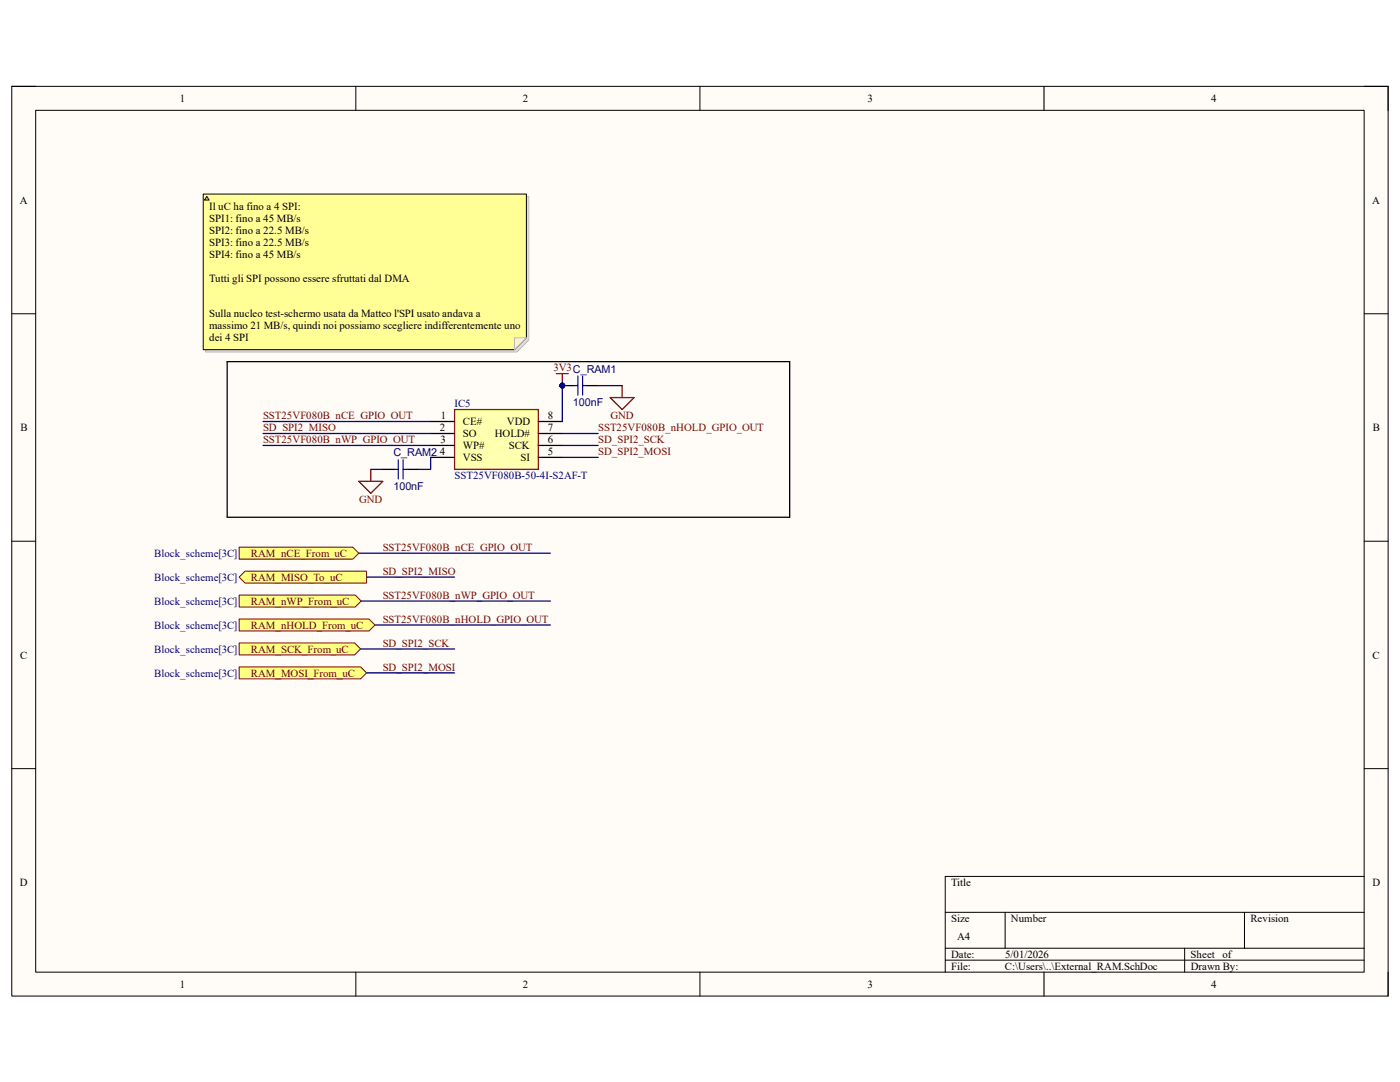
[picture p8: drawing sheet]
<svg xmlns="http://www.w3.org/2000/svg" width="279mm" height="216mm" viewBox="0 0 279 216" stroke-linecap="round" stroke-linejoin="round" font-family="sans-serif">
<path d="M2.3 17.2h274.7v181.6h-274.7z" fill-rule="evenodd" fill="#fffcf8"/>
<path d="M2.3 17.2h274.7v181.6h-274.7z" fill="none" stroke="#000" stroke-width=".2"/>
<path d="M7.1 22h265.1v172h-265.1z" fill-rule="evenodd" fill="#fffcf8"/>
<g fill="none" stroke="#000" stroke-width=".2">
<path d="M2.3 17.2h4.8M71 17.2v4.8M139.7 17.2v4.8M208.4 17.2v4.8M272.2 17.2h4.8v4.8M7.1 22h265.1v172h-265.1zM2.3 62.6h4.8M272.2 62.6h4.8M2.3 108h4.8M272.2 108h4.8M2.3 153.4h4.8M272.2 153.4h4.8"/>
<path d="M272.2 174.9h-83.6v19.1M71 194v4.8M139.7 194v4.8M188.6 182h83.6M188.6 189.2h83.6M188.6 191.6h83.6M200.6 182v7.2M208.4 194v4.8M236.4 189.2v4.8M248.4 182v7.2M277 194v4.8"/>
</g>
<path d="M90.7 81.7h16.7v12h-16.7z" fill-rule="evenodd" fill="#ffffb0"/>
<path d="M111 74.6h2.4M112.2 74.6v2.3M90.7 81.7h16.7v12h-16.7z" fill="none" stroke="#800000" stroke-width=".25"/>
<path d="M85.9 84.1h4.8M85.9 86.5h4.8M85.9 88.9h4.8M85.9 91.3h4.8M107.4 84.1h4.8M107.4 86.5h4.8M107.4 88.9h4.8M107.4 91.3h4.8" fill="none" stroke="#000" stroke-width=".25"/>
<circle cx="112.2" cy="76.9" r=".48" fill="#000080"/>
<circle cx="112.2" cy="76.9" r=".48" fill="none" stroke="#000080" stroke-width=".2"/>
<path d="M71.6 96h4.8l-2.4 2.4zM74 93.7v2.3" fill="none" stroke="#800000" stroke-width=".25"/>
<path d="M45.3 72.2h112.3v31h-112.3z" fill="none" stroke="#000" stroke-width=".25"/>
<path d="M47.7 109.2h22.7l1.2 1.2-1.2 1.2h-22.7z" fill-rule="evenodd" fill="#ffff80"/>
<path d="M47.7 109.2h22.7l1.2 1.2-1.2 1.2h-22.7z" fill="none" stroke="#800000" stroke-width=".2"/>
<path d="M47.7 115.2l1.2-1.2h24.3v2.4h-24.3z" fill-rule="evenodd" fill="#ffff80"/>
<path d="M47.7 115.2l1.2-1.2h24.3v2.4h-24.3z" fill="none" stroke="#800000" stroke-width=".2"/>
<path d="M47.7 118.7h23.2l1.2 1.2-1.2 1.2h-23.2z" fill-rule="evenodd" fill="#ffff80"/>
<path d="M47.7 118.7h23.2l1.2 1.2-1.2 1.2h-23.2z" fill="none" stroke="#800000" stroke-width=".2"/>
<path d="M47.7 123.5h25.9l1.2 1.2-1.2 1.2h-25.9z" fill-rule="evenodd" fill="#ffff80"/>
<path d="M47.7 123.5h25.9l1.2 1.2-1.2 1.2h-25.9z" fill="none" stroke="#800000" stroke-width=".2"/>
<path d="M47.7 128.3h23.1l1.2 1.2-1.2 1.2h-23.1z" fill-rule="evenodd" fill="#ffff80"/>
<path d="M47.7 128.3h23.1l1.2 1.2-1.2 1.2h-23.1z" fill="none" stroke="#800000" stroke-width=".2"/>
<path d="M47.7 133.1h24.3l1.2 1.2-1.2 1.2h-24.3z" fill-rule="evenodd" fill="#ffff80"/>
<path d="M47.7 133.1h24.3l1.2 1.2-1.2 1.2h-24.3z" fill="none" stroke="#800000" stroke-width=".2"/>
<circle cx="112.2" cy="76.9" r=".48" fill="#000080"/>
<circle cx="112.2" cy="76.9" r=".48" fill="none" stroke="#000080" stroke-width=".2"/>
<path d="M112.2 76.9h2.4M117 76.9h2.4" fill="none" stroke="#000" stroke-width=".25"/>
<circle cx="112.2" cy="76.9" r=".48" fill="#000080"/>
<circle cx="112.2" cy="76.9" r=".48" fill="none" stroke="#000080" stroke-width=".2"/>
<path d="M114.6 76.9h.7M115.3 75v3.9M116.3 75v3.9M116.3 76.9h.7M78.8 93.7h.7M79.5 91.8v3.8M80.4 91.8v3.8M80.4 93.7h.8" fill="none" stroke="#00f" stroke-width=".25"/>
<path d="M76.4 93.7h2.4M81.2 93.7h2.4" fill="none" stroke="#000" stroke-width=".25"/>
<g fill="none" stroke="#000080" stroke-width=".25">
<path d="M112.2 76.9v7.2M52.5 86.5h33.4M52.5 88.9h33.4M52.5 84.1h33.4M112.2 86.5h7.2M112.2 88.9h7.2M112.2 91.3h7.2M71.6 110.4h38.2M72.1 119.9h37.7M73.2 115.2h17.5M72 129.5h18.7M73.2 134.3h17.5"/>
<path d="M74.8 124.7h35"/>
</g>
<circle cx="112.2" cy="76.9" r=".48" fill="#000080"/>
<circle cx="112.2" cy="76.9" r=".48" fill="none" stroke="#000080" stroke-width=".2"/>
<path d="M119.4 76.9h4.8M74 93.7h2.4M85.9 91.3v2.4h-2.3" fill="none" stroke="#000080" stroke-width=".25"/>
<path d="M121.8 79.3h4.7l-2.3 2.4zM124.2 76.9v2.4" fill="none" stroke="#800000" stroke-width=".25"/>
<path d="M41 39.2h64.5v28.7l-2.4 2.4h-62.1z" fill-rule="evenodd" fill="#e0ddd7"/>
<path d="M41 39.2h64.5v28.7l-2.4 2.4h-62.1z" fill="none" stroke="#bfbdba" stroke-width=".2"/>
<path d="M40.6 38.7h64.5v28.7l-2.4 2.4h-62.1z" fill-rule="evenodd" fill="#ffff96"/>
<path d="M40.6 38.7h64.5v28.7l-2.4 2.4h-62.1z" fill="none" stroke="#000" stroke-width=".2"/>
<path d="M102.7 67.4h2.4l-2.4 2.4z" fill="#f2f0d8"/>
<path d="M102.7 67.4h2.4l-2.4 2.4z" fill="none" stroke="#bfbdba" stroke-width=".2"/>
<path d="M41.3 39.2l.5 .7h-1z" fill="#ffcc78"/>
<path d="M41.3 39.2l.5 .7h-1z" fill="none" stroke="#300" stroke-width=".2"/>
<g font-size="2.2">
<text x="35.9" y="20.4">1</text>
<text x="104.4" y="20.4">2</text>
<text x="173.1" y="20.4">3</text>
<text x="241.7" y="20.4">4</text>
<text x="3.9" y="40.6">A</text>
<text x="41.7" y="41.9">Il uC ha fino a 4 SPI:</text>
<text x="273.9" y="40.6">A</text>
<text x="41.7" y="44.2">SPI1: fino a 45 MB/s</text>
<text x="41.7" y="46.6">SPI2: fino a 22.5 MB/s</text>
<text x="41.7" y="49">SPI3: fino a 22.5 MB/s</text>
<text x="41.7" y="51.4">SPI4: fino a 45 MB/s</text>
<text x="41.7" y="56.2">Tutti gli SPI possono essere sfruttati dal DMA</text>
<text x="41.7" y="63.3">Sulla nucleo test-schermo usata da Matteo l'SPI usato andava a</text>
<text x="41.7" y="65.7">massimo 21 MB/s, quindi noi possiamo scegliere indifferentemente uno</text>
<text x="41.7" y="68.1">dei 4 SPI</text>
<text x="88" y="83.7">1</text>
<text x="109.3" y="83.7">8</text>
<text x="4.1" y="86">B</text>
<text x="87.8" y="86">2</text>
<text x="87.9" y="88.4">3</text>
<text x="92.4" y="84.8">CE#</text>
<text x="92.4" y="87.2">SO</text>
<text x="92.4" y="89.6">WP#</text>
<text x="98.7" y="87.2">HOLD#</text>
<text x="101.2" y="84.8">VDD</text>
<text x="101.6" y="89.6">SCK</text>
<text x="109.3" y="86">7</text>
<text x="109.3" y="88.4">6</text>
<text x="274" y="86">B</text>
<text x="87.8" y="90.8">4</text>
<text x="92.4" y="92">VSS</text>
<text x="103.9" y="92">SI</text>
<text x="109.3" y="90.8">5</text>
<text x="4" y="131.4">C</text>
<text x="273.9" y="131.4">C</text>
<text x="4" y="176.8">D</text>
<text x="189.8" y="176.8">Title</text>
<text x="273.9" y="176.8">D</text>
<text x="189.8" y="184">Size</text>
<text x="201.8" y="184">Number</text>
<text x="249.6" y="184">Revision</text>
<text x="189.8" y="191.1">Date:</text>
<text x="191" y="187.5">A4</text>
<text x="200.6" y="191.1">5/01/2026</text>
<text x="237.6" y="191.1">Sheet</text>
<text x="244" y="191.1">of</text>
<text x="35.9" y="197.1">1</text>
<text x="104.4" y="197.1">2</text>
<text x="173.1" y="197.1">3</text>
<text x="189.8" y="193.5">File:</text>
<text x="200.6" y="193.5">C:\Users\..\External_RAM.SchDoc</text>
<text x="237.6" y="193.5">Drawn By:</text>
<text x="241.7" y="197.1">4</text>
</g>
<g font-size="2.2" fill="#800000">
<text x="110.4" y="74.1">3V3C_RAM1</text>
<text x="52.5" y="83.7">SST25VF080B_nCE_GPIO_OUT</text>
<text x="121.8" y="83.7">GND</text>
<text x="52.5" y="86">SD_SPI2_MISO</text>
<text x="52.5" y="88.4">SST25VF080B_nWP_GPIO_OUT</text>
<text x="119.4" y="88.4">SD_SPI2_SCK</text>
<text x="119.4" y="86">SST25VF080B_nHOLD_GPIO_OUT</text>
<text x="119.4" y="90.8">SD_SPI2_MOSI</text>
<text x="71.7" y="100.4">GND</text>
<text x="50.1" y="111.1">RAM_nCE_From_uC</text>
<text x="76.4" y="109.9">SST25VF080B_nCE_GPIO_OUT</text>
<text x="50.1" y="115.9">RAM_MISO_To_uC</text>
<text x="76.4" y="114.7">SD_SPI2_MISO</text>
<text x="76.4" y="119.5">SST25VF080B_nWP_GPIO_OUT</text>
<text x="50.1" y="120.6">RAM_nWP_From_uC</text>
<text x="50.1" y="125.4">RAM_nHOLD_From_uC</text>
<text x="76.4" y="124.2">SST25VF080B_nHOLD_GPIO_OUT</text>
<text x="50.1" y="130.2">RAM_SCK_From_uC</text>
<text x="76.4" y="129">SD_SPI2_SCK</text>
<text x="50.1" y="135">RAM_MOSI_From_uC</text>
<text x="76.4" y="133.8">SD_SPI2_MOSI</text>
</g>
<g font-size="2.2" fill="#000080">
<text x="90.7" y="81.3">IC5</text>
<text x="114.3" y="81">100nF</text>
<text x="78.5" y="91.1">C_RAM2</text>
<text x="90.7" y="95.6">SST25VF080B-50-4I-S2AF-T</text>
<text x="78.5" y="97.7">100nF</text>
<text x="30.8" y="111.1">Block_scheme[3C]</text>
<text x="30.8" y="115.9">Block_scheme[3C]</text>
<text x="30.8" y="120.6">Block_scheme[3C]</text>
<text x="30.8" y="125.4">Block_scheme[3C]</text>
<text x="30.8" y="130.2">Block_scheme[3C]</text>
<text x="30.8" y="135">Block_scheme[3C]</text>
</g>
</svg>
